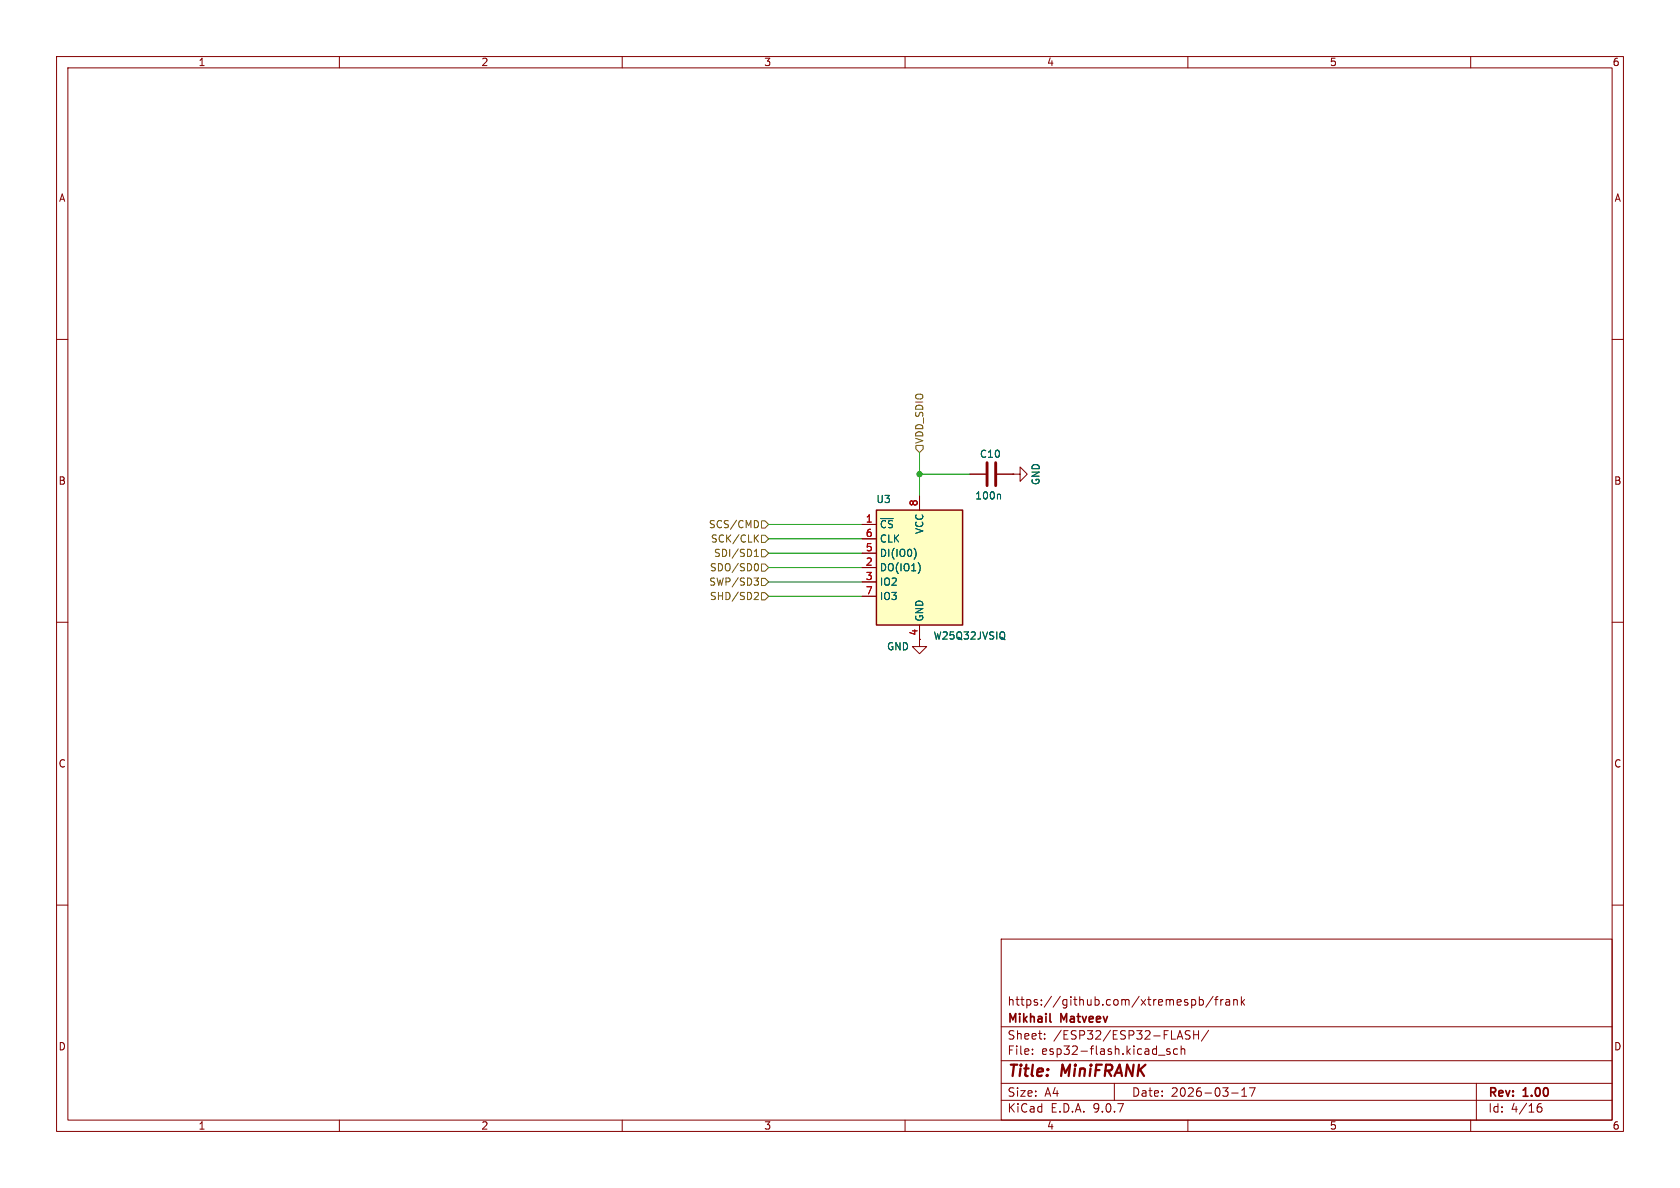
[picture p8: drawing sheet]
<svg xmlns="http://www.w3.org/2000/svg" width="297mm" height="210mm" viewBox="0 0 297 210" stroke-linecap="round" stroke-linejoin="round" font-family="sans-serif">
<g fill="none" stroke="#840000" stroke-width=".18">
<path d="M10 10h277v190h-277zM12 12h273v186h-273zM60 10v2M110 10v2M160 10v2M210 10v2M260 10v2M10 60h2M285 60h2M171.4 83.8h2.8M176.3 83.8h2.8M179.1 83.8h1.2v-1.2l1.3 1.2-1.3 1.3v-1.3"/>
<path d="M179.1 83.8h.1M10 110h2M162.6 113v1.3h1.2l-1.2 1.3-1.3-1.3h1.3M285 110h2M10 160h2M177 166h108v32h-108zM210.7 176.8l.4-.1 .3 .3v.4l-.2 .2h-.5M212 176.8l.5-.1 .2 .3v.4l-.1 .2h-.6M212 176.2v1.5M214.5 176.1l-1.3 2M214.7 176.7h.6M215.3 176.2l-.3 .2v1.3"/>
<path d="M215.8 176.7v1M216.2 176.7l-.2 .1-.2 .2M216.7 176.8h.6l.1 .9M217.4 177.1h-.5a.29 .29 0 0 0-.2 .3 .29 .29 0 0 0 .2 .3l.5-.1M218.1 176.8l.2-.1 .4 .1v.9M218.1 176.7v1M219.5 176.2v1.5M219.6 177.1l.4 .6M220 176.7l-.5 .6M285 160h2M60 198v2M110 198v2"/>
<path d="M160 198v2M177 194.5h108M177 191.5h108M177 187.5h108M177 181.5h108M182.5 186.3v.1M182.5 185.5v.1M184.7 183.6v.1M184.7 182.8v.1M197 191.5v3M204.8 186.5h1.2M206.8 185.5l-.3-.1-.3 .2 .1 .2 .5 .2v.3h-.6"/>
<path d="M208.2 185.5l-.5-.1-.2 .3v.4l.1 .2h.6M208.8 185.5l.2-.1 .4 .1 .1 .9M208.8 184.9v1.5M210 198v2M210.4 182.3l-.6-.1-.2 .1v.5l.6 .3 .2 .3-.3 .3-.6-.1M211 182.2v1.5M211 182.9h.9M211.9 182.2v1.5M213.7 182.1l-1.3 2M217.7 193.2h1.2M219.5 193.8h.9M219.5 192.7l.5-.4v1.5"/>
<path d="M220.9 192.3h1l-.7 1.5M260 198v2M261 191.5v6.5M271.7 196l.3-.3h.5l.1 .3v.3l-.3 .3-.4-.1-.2-.2M272.5 195.1a.59 .59 0 0 0-.8 .6"/>
</g>
<path d="M185.6 180.5l.2 .2" fill="none" stroke="#840000" stroke-width=".3"/>
<path d="M174.5 81.8v4.1M176 81.8v4.1" fill="none" stroke="#840000" stroke-width=".51"/>
<path d="M176.7 87.4l.2 .1v.7" fill="none" stroke="#006464" stroke-width=".18"/>
<path d="M154.9 90.2h15.3v20.3h-15.3z" fill="#ffffc2"/>
<path d="M154.9 90.2h15.3v20.3h-15.3z" fill="none" stroke="#840000" stroke-width=".25"/>
<path d="M152.4 92.7h2.5M152.4 95.3h2.5M152.4 97.8h2.5M162.6 87.6v2.6M171.4 83.8h2.8M176.3 83.8h2.8M179.1 83.8h.1M152.4 100.3h2.5M152.4 102.9h2.5M152.4 105.4h2.5M162.6 110.5v2.5" fill="none" stroke="#840000" stroke-width=".18"/>
<path d="M161.7 97a1.49 1.49 0 0 1 0 1.8M176.7 87.4l.2 .1v.7M162.6 100v.8M177.6 113l.1 .1M177.6 111.9v.9" fill="none" stroke="#006464" stroke-width=".18"/>
<g fill="none" stroke="#725600" stroke-width=".18">
<path d="M161.9 78.7h1.3v.7l-.6 .6-.7-.6zM133.4 98.4h.7M133.4 97.5l.3-.4v1.3M133.5 95.1l.6 .7M133.7 99.6a.68 .68 0 0 1 .4 .7 .68 .68 0 0 1-.4 .6M133.8 92.1l.3 .5-.3 .6M134.1 94.6l-.7 .7M134.6 97.2h.7l.6 .6-.6 .6h-.7zM134.6 94.6h.7l.6 .7-.6 .6h-.7zM134.6 99.7h.7l.6 .6-.6 .7h-.7zM134.6 92.1h.7l.6 .6-.6 .6h-.7zM133.3 102.2h.8l-.4 .5 .3 .1 .1 .4-.3 .2h-.3"/>
<path d="M133.5 104.7l.5 .1 .1 .3-.8 .9h.8M134.6 102.2h.7l.6 .7-.6 .6h-.7zM134.6 104.8h.7l.6 .6-.6 .6h-.7z"/>
</g>
<path d="M135.9 95.3h16.5M135.9 97.8h16.5M135.9 92.7h16.5M162.6 80v7.6M162.6 83.8h8.8M135.9 102.9h16.5M135.9 100.3h16.5M135.9 105.4h16.5" fill="none" stroke="#009600" stroke-width=".18"/>
<circle cx="162.6" cy="83.8" r=".46" fill="#009600" stroke="#009600" stroke-width=".18"/>
<g font-size="2.8" fill="#840000">
<text x="178" y="190.9">Title:</text>
<text x="187.7" y="190.9">MiniFRANK</text>
</g>
<g font-size="2.1" fill="#840000">
<text x="178" y="178">https://github.com/xtremespb/frank</text>
<text x="178" y="184">Sheet:</text>
<text x="178" y="181.2">Mikhail</text>
<text x="186.2" y="184">/ESP32/ESP32-FLASH/</text>
<text x="187.6" y="181.2">Matveev</text>
<text x="178" y="186.7">File:</text>
<text x="184.1" y="186.7">esp32-flash.kicad_sch</text>
<text x="178" y="196.9">KiCad</text>
<text x="178" y="194.1">Size:</text>
<text x="184.7" y="194.1">A4</text>
<text x="185.7" y="196.9">E.D.A.</text>
<text x="193.3" y="196.9">9.0.7</text>
<text x="200" y="194.1">Date:</text>
<text x="207" y="194.1">2026-03-17</text>
<text x="263" y="194.3">Rev:</text>
<text x="263" y="196.9">Id:</text>
<text x="267.1" y="196.9">4/16</text>
<text x="269.4" y="194.3">1.00</text>
</g>
<g font-size="1.8" fill="#840000">
<text x="35" y="11.9">1</text>
<text x="85" y="11.9">2</text>
<text x="135" y="11.9">3</text>
<text x="185" y="11.9">4</text>
<text x="235" y="11.9">5</text>
<text x="285" y="11.9">6</text>
<text x="10.3" y="35.9">A</text>
<text x="285.3" y="35.9">A</text>
<text x="10.3" y="85.9">B</text>
<text x="285.3" y="85.9">B</text>
<text x="10.3" y="135.9">C</text>
<text x="285.3" y="135.9">C</text>
<text x="10.3" y="185.9">D</text>
<text x="285.3" y="185.9">D</text>
<text x="35" y="199.9">1</text>
<text x="85" y="199.9">2</text>
<text x="135" y="199.9">3</text>
<text x="185" y="199.9">4</text>
<text x="235" y="199.9">5</text>
<text x="285" y="199.9">6</text>
</g>
<g font-size="1.8" fill="#725600">
<text x="163.4" y="78.5" transform="rotate(-90 163.4 78.5)">VDD_SDIO</text>
<text x="125.2" y="93.6">SCS/CMD</text>
<text x="125.4" y="101.2">SDO/SD0</text>
<text x="125.6" y="96.1">SCK/CLK</text>
<text x="126.1" y="98.7">SDI/SD1</text>
<text x="125.3" y="103.7">SWP/SD3</text>
<text x="125.4" y="106.3">SHD/SD2</text>
</g>
<g font-size="1.8" fill="#006464">
<text x="173.1" y="81.1">C10</text>
<text x="154.8" y="89.1">U3</text>
<text x="172.3" y="88.5">100n</text>
<text x="184" y="85.9" transform="rotate(-90 184 85.9)">GND</text>
<text x="155.4" y="93.6">~{CS}</text>
<text x="163.4" y="94.5" transform="rotate(-90 163.4 94.5)">VCC</text>
<text x="155.4" y="96.1">CLK</text>
<text x="155.4" y="98.7">DI(IO0)</text>
<text x="155.4" y="101.2">DO(IO1)</text>
<text x="155.4" y="103.7">IO2</text>
<text x="155.4" y="106.3">IO3</text>
<text x="163.4" y="110" transform="rotate(-90 163.4 110)">GND</text>
<text x="164.9" y="113.3">W25Q32JVSIQ</text>
<text x="156.7" y="115.2">GND</text>
</g>
<g font-size="1.8" fill="#a90000">
<text x="162.3" y="89.6" transform="rotate(-90 162.3 89.6)">8</text>
<text x="153" y="92.5">1</text>
<text x="153" y="95">6</text>
<text x="153" y="97.5">5</text>
<text x="153" y="100.1">2</text>
<text x="153" y="102.6">3</text>
<text x="153" y="105.2">7</text>
<text x="162.3" y="112.5" transform="rotate(-90 162.3 112.5)">4</text>
</g>
</svg>
